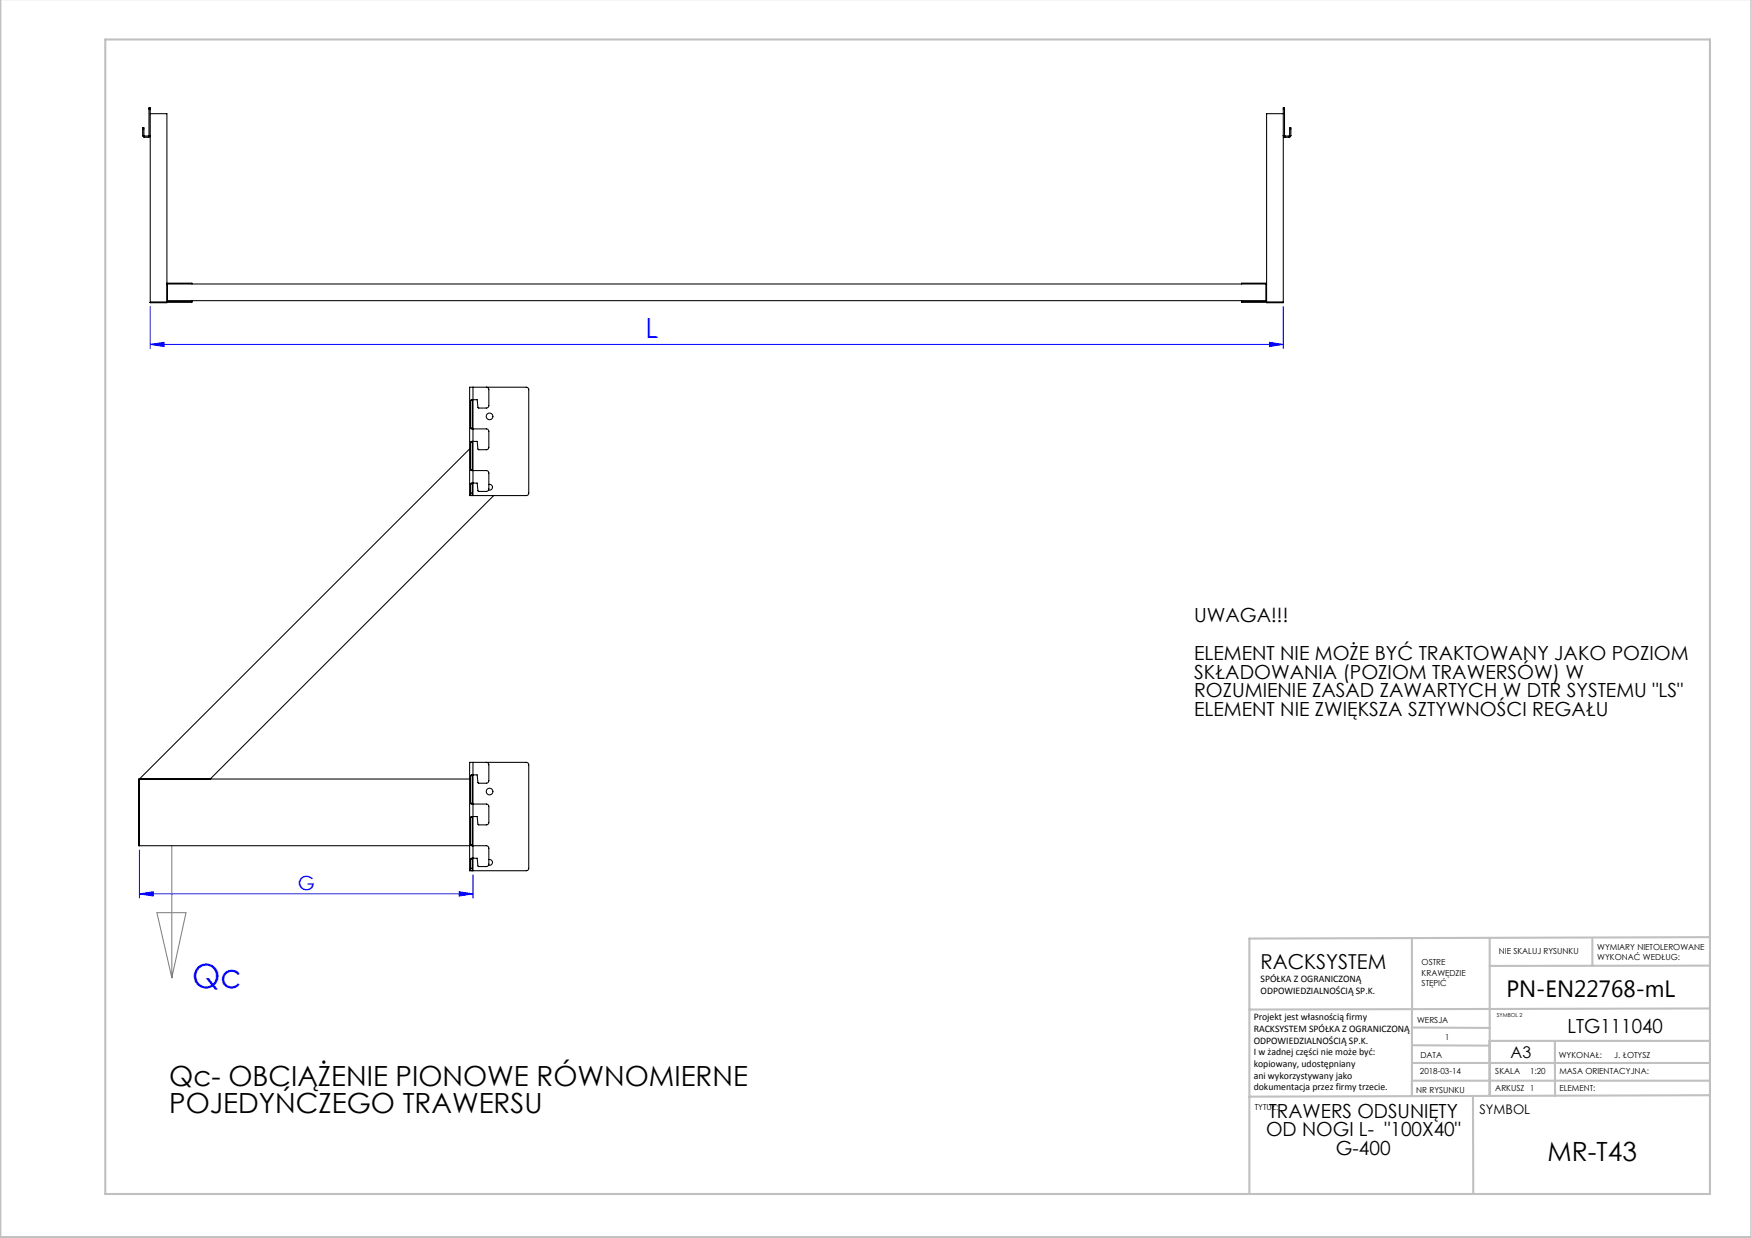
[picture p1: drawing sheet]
<svg xmlns="http://www.w3.org/2000/svg" width="420mm" height="297mm" viewBox="0 0 420 297" stroke-linecap="round" stroke-linejoin="round" font-family="sans-serif">
<g fill="none" stroke="#c0c0c0" stroke-width=".5">
<path d="M.1 -.1v296.9h419.9M25.2 9.5h385v276.9h-385zM338.7 225.2v37.8M357.3 225v37.9v-13.2M382 225.4v6.3M410.1 224.8l-110.4 .4v61.2M410.1 231.7h-52.8M338.7 259.3h71.5M338.7 255h71.5M338.7 250.8l18.6 .1M338.7 246.5l18.6 .1M357.3 249.7h52.9"/>
<path d="M373 249.7v13.2M410.1 241.9l-110.4 .3M353.3 262.9l.1 23.5M410.2 262.7l-110.5 .4"/>
</g>
<path d="M36 73.5v10.1M307.8 73.5v10.1M36 82.6l3.3-.5v1zM36 82.6h271.8M304.5 82.1l3.3 .5-3.3 .5zM33.4 214.4l3.3-.5v1.1zM33.4 203.9v11.5M33.4 214.4h80M110.1 213.9l3.3 .5-3.3 .6zM113.4 209.9v5.5" fill="none" stroke="#00f" stroke-width=".24"/>
<path d="M37.6 219h7" fill="none" stroke="#808080" stroke-width=".24"/>
<path d="M37.6 219l3.6 15.6M41.2 202.8v31.8M44.6 219l-3.4 15.6" fill="none" stroke="#808080" stroke-width=".25"/>
<g fill="#00f">
<path d="M110.1 213.9l3.3 .5-3.3 .6zM33.4 214.4l3.3-.5v1.1z"/>
<path d="M36 82.6l3.3-.5v1zM304.5 82.1l3.3 .5-3.3 .5z"/>
</g>
<g fill="none" stroke="#000" stroke-width=".25">
<path d="M34.2 32.5l.4 .4M34.2 30.9v-.3h.3v.3M34.2 32.5h.3M34.2 30.9h.3M34.2 30.9v1.6M34.5 32.5l.1 .1M34.5 30.9v1.6M34.6 32.9h1M34.6 32.6h1M34.6 32.6v.3M35.6 32.6v.3M35.7 26.1v-.3h.3v.3"/>
<path d="M35.7 32.5l-.1 .1M35.7 32.5l.3 .1-.4 .3M35.7 26.1h.3M35.7 26.1v6.4M36 26.1v46.5h4v-45.3h-4M307.8 26.1v-.3h.3v.3M307.8 26.1h.3M307.8 26.1v46.5h-4v-45.3h4M308.1 32.5l-.3 .1 .4 .3M308.1 32.5l.1 .1M308.1 26.1v6.4M308.2 32.6v.3"/>
<path d="M308.2 32.9h1M308.2 32.6h1M309.2 32.6v.3M309.3 30.9v-.3h.3v.3M309.3 32.5l-.1 .1M309.3 32.5h.3M309.3 30.9h.3M309.3 30.9v1.6M309.6 32.5l-.4 .4M309.6 30.9v1.6M40 72.3h6M40 68.1h263.8"/>
<path d="M40 67.9h6v.2M40.1 68.1v4h263.5v-4M46 72.1v.4h-10M297.8 72.1v.4h10M297.8 72.3h6M303.8 67.9h-6v.2M112.9 96.1v6.6M112.9 96.1h.4M113.3 96.1v6.6M113.4 95.9l-.1 .2M113.4 92.9h-.8v26M113.4 92.9h12.8l.5 .2 .1 .4v25l-.6 .4h-12.8"/>
<path d="M113.4 92.9v26M116.7 92.9l.4 .2 .2 .4v3.8l-.2 .4-.4 .2h-1.9l-.3-2h-1.4l-.2 .2M112.6 118.9h.6M112.6 107.7l-79.2 79.2v16M112.9 118.3l-.3 .6M112.9 102.7l.2 .2h3.6l.4 .2 .2 .4-.1 4-.4 .4h-2l-.3-2h-1.4l-.2 .2M112.9 112.7l.2 .2h3.6l.4 .2 .2 .4-.1 4-.4 .4h-2l-.3-2h-1.4l-.2 .2M112.9 106.1v6.6M112.9 116.1v2.2M112.9 106.1h.4M112.9 112.7h.4M112.9 116.1h.4"/>
<path d="M112.9 102.7h.4M112.9 118.3h.4M113.2 118.9h.1M113.2 118.9h.2M113.3 112.7l.1 .2M113.3 102.7l.1 .2M113.3 118.3l-.1 .6M113.3 106.1v6.6M113.3 116.1v2.2M113.4 105.9l-.1 .2M113.4 115.9l-.1 .2M117.3 116.2a.7 .7 0 0 1 .8 .7 .7 .7 0 0 1-.9 .7"/>
<path d="M118.4 118.9l-68 68M112.6 186.9h-79.4v16h79.4M112.9 192.7l.2 .2h3.6l.4 .2 .2 .4-.1 4-.4 .4h-2l-.3-2h-1.4l-.2 .2M112.9 186.1v6.6M112.9 196.1v6.6M112.9 192.7h.4M112.9 186.1h.4M112.9 196.1h.4M113.3 192.7l.1 .2M113.3 186.1v6.6M113.3 196.1v6.6M113.4 185.9l-.1 .2"/>
<path d="M113.4 195.9l-.1 .2M113.4 182.9h-.8v26M113.4 182.9h12.8l.5 .2 .1 .4v25l-.6 .4h-12.8M113.4 182.9v26M116.7 182.9l.4 .2 .2 .4v3.8l-.2 .4-.4 .2h-1.9l-.3-2h-1.4l-.2 .2M112.6 208.9h.6M112.9 208.3l-.3 .6M112.9 202.7l.2 .2h3.6l.4 .2 .2 .4-.1 4-.4 .4h-2l-.3-2h-1.4l-.2 .2M112.9 206.1v2.2M112.9 202.7h.4M112.9 206.1h.4M112.9 208.3h.4"/>
<path d="M113.2 208.9h.1M113.2 208.9h.2M113.3 202.7l.1 .2M113.3 208.3l-.1 .6M113.3 206.1v2.2M113.4 205.9l-.1 .2M117.3 206.2a.7 .7 0 0 1 .8 .7 .7 .7 0 0 1-.9 .7"/>
<circle cx="117.4" cy="99.9" r=".8"/>
<circle cx="117.4" cy="189.9" r=".8"/>
</g>
<text font-size="8" fill="#00f" x="46.1" y="237">Qc</text>
<text font-size="6.7" fill="#00f" x="154.8" y="81.2">L</text>
<g font-size="6.7">
<text x="40.6" y="260.6">Qc- OBCIĄŻENIE PIONOWE RÓWNOMIERNE</text>
<text x="40.6" y="267">POJEDYŃCZEGO TRAWERSU</text>
</g>
<text font-size="6.3" x="371.2" y="278.5">MR-T43</text>
<text font-size="5.6" x="361.3" y="239.1">PN-EN22768-mL</text>
<text font-size="4.9" x="302.4" y="232.4">RACKSYSTEM</text>
<g font-size="4.7">
<text x="286.4" y="149.2">UWAGA!!!</text>
<text x="286.4" y="158.3">ELEMENT NIE MOŻE BYĆ TRAKTOWANY JAKO POZIOM</text>
<text x="286.4" y="162.8">SKŁADOWANIA (POZIOM TRAWERSÓW) W</text>
<text x="286.4" y="167.3">ROZUMIENIE ZASAD ZAWARTYCH W DTR SYSTEMU &quot;LS&quot;</text>
<text x="286.4" y="171.8">ELEMENT NIE ZWIĘKSZA SZTYWNOŚCI REGAŁU</text>
<text x="376" y="247.8">LTG111040</text>
<text x="304.3" y="268.1">TRAWERS ODSUNIĘTY</text>
<text x="303.7" y="272.6">OD NOGI L- &quot;100X40&quot;</text>
<text x="320.4" y="277.1">G-400</text>
</g>
<text font-size="4.7" fill="#00f" x="71.4" y="213.4">G</text>
<text font-size="3.9" x="362.3" y="253.8">A3</text>
<text font-size="3.2" x="354.9" y="267.2">SYMBOL</text>
<g font-size="2.4">
<text x="302.4" y="235.6">SPÓŁKA Z OGRANICZONĄ</text>
<text x="302.4" y="238.4">ODPOWIEDZIALNOŚCIĄ SP.K.</text>
<text x="300.7" y="244.7">Projekt jest własnością firmy</text>
<text x="300.7" y="247.5">RACKSYSTEM SPÓŁKA Z OGRANICZONĄ</text>
<text x="300.7" y="250.3">ODPOWIEDZIALNOŚCIĄ SP.K.</text>
<text x="300.7" y="253.1">I w żadnej części nie może być:</text>
<text x="300.7" y="256">kopiowany, udostępniany</text>
<text x="300.7" y="258.8">ani wykorzystywany jako</text>
<text x="300.7" y="261.6">dokumentacja przez firmy trzecie.</text>
</g>
<g font-size="2">
<text x="383.1" y="227.9">WYMIARY NIETOLEROWANE</text>
<text x="341" y="231.6">OSTRE</text>
<text x="359.5" y="228.9">NIE SKALUJ RYSUNKU</text>
<text x="383.1" y="230.4">WYKONAĆ WEDŁUG:</text>
<text x="341" y="234.1">KRAWĘDZIE</text>
<text x="341" y="236.6">STĘPIĆ</text>
<text x="339.9" y="245.4">WERSJA</text>
<text x="346.6" y="249.5">1</text>
<text x="340.6" y="257.7">2018-03-14</text>
<text x="340.7" y="253.8">DATA</text>
<text x="358.7" y="257.7">SKALA</text>
<text x="367" y="257.7">1:20</text>
<text x="373.9" y="253.8">WYKONAŁ:</text>
<text x="374.1" y="257.7">MASA ORIENTACYJNA:</text>
<text x="387.2" y="253.8">J. ŁOTYSZ</text>
<text x="339.7" y="262.3">NR RYSUNKU</text>
<text x="358.7" y="261.7">ARKUSZ 1</text>
<text x="374.1" y="261.7">ELEMENT:</text>
<text x="301" y="266.4">TYTUŁ:</text>
</g>
<text font-size="1.3" x="359" y="244">SYMBOL 2</text>
</svg>
